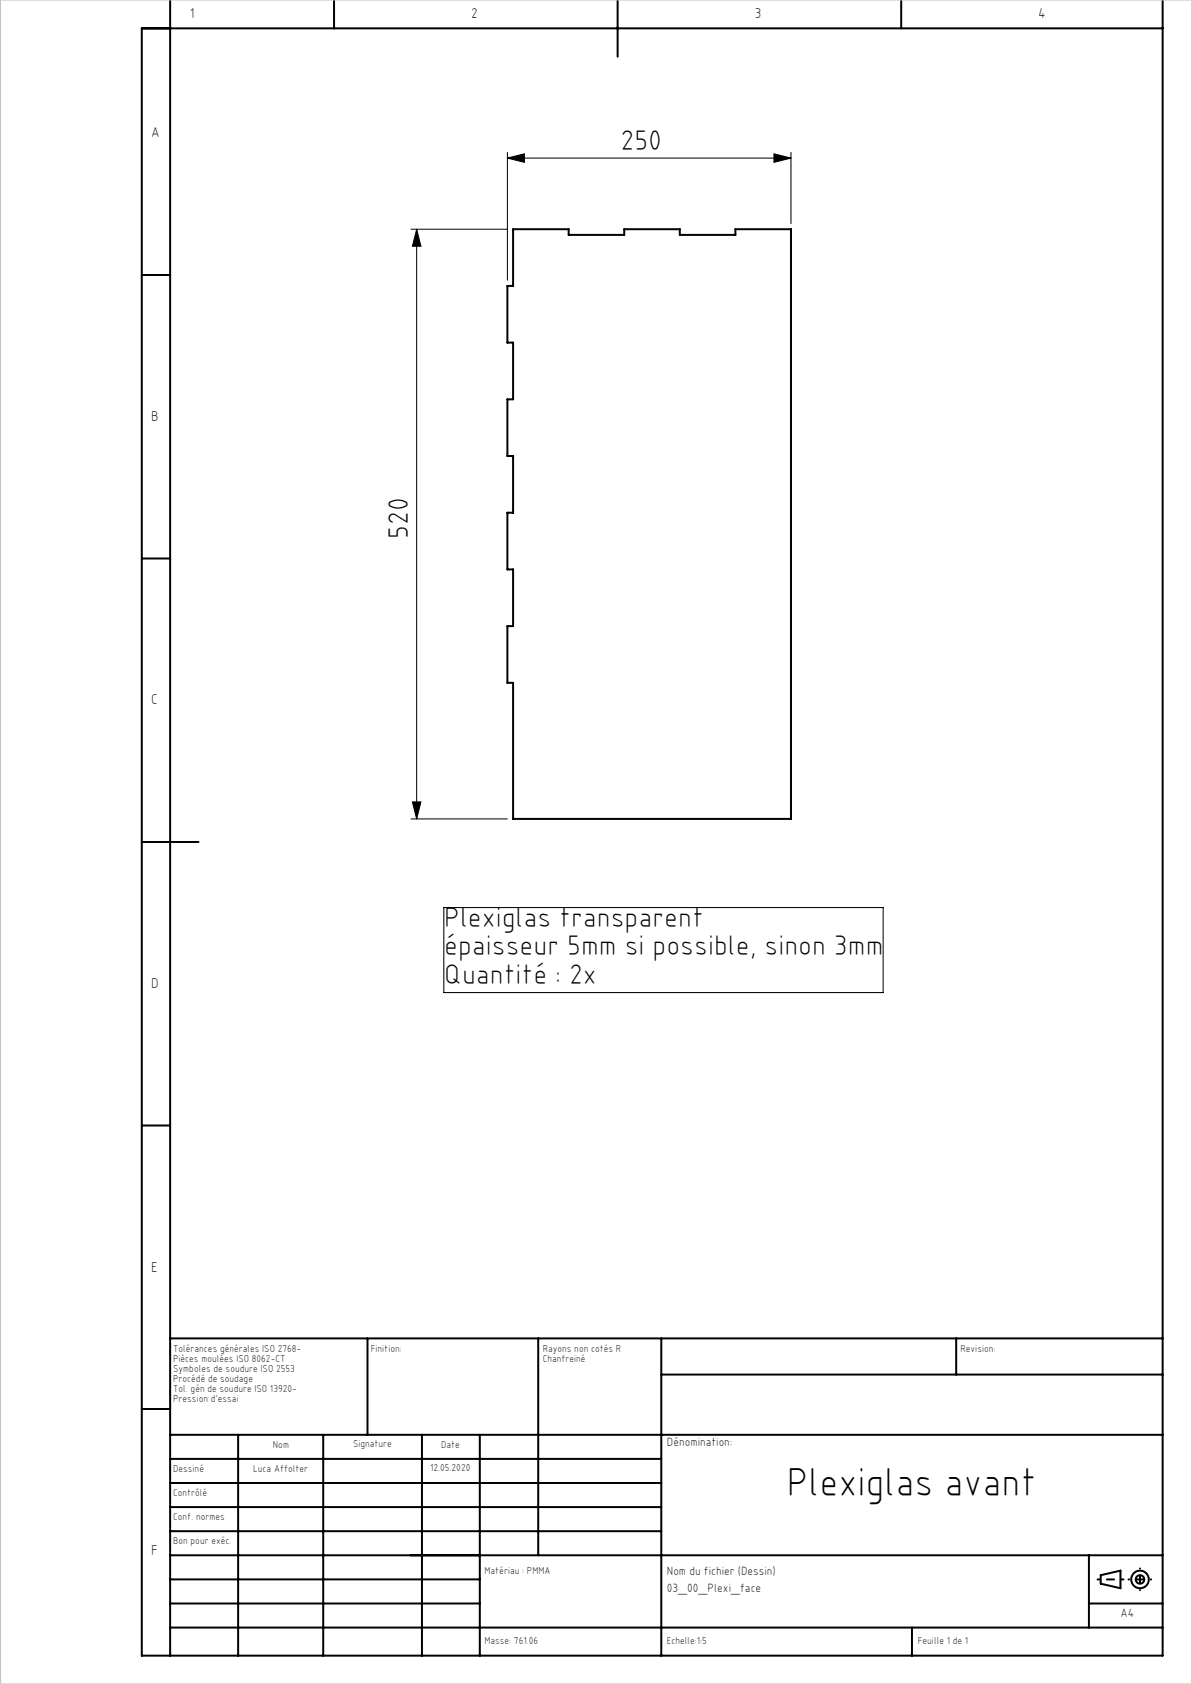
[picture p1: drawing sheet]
<svg xmlns="http://www.w3.org/2000/svg" width="210mm" height="297mm" viewBox="0 0 210 297" stroke-linecap="round" stroke-linejoin="round" font-family="sans-serif">
<g fill="none" stroke="#000" stroke-width=".35">
<path d="M30 0v292M58.9 0v5M108.9 0v10M158.9 0v5M205 0v292h-180v-287h180M25 48.5h5M90.5 40.4h9.8v1h9.8v-1h9.8v1h9.8v-1h9.8v104h-49v-24h-1v-10h1v-10h-1v-10h1v-10h-1v-10h1v-10h-1v-10h1zM25 98.5h5M25 148.5h10M25 198.5h5M30 236.1h175M64.8 236.1v17"/>
<path d="M94.9 236.1v38.2M116.6 236.1v55.9M168.6 236.1v6.3M25 248.5h5M30 253.1h175M30 257.3h86.6M42 253.1v38.9M57 253.1v38.9M74.4 253.1v38.9M84.6 253.1v38.9M116.6 242.4h88.4M30 270.1h86.6"/>
<path d="M30 265.8h86.6M30 261.6h86.6M30 278.6h54.6M30 274.3h175M192 274.3v12.8M194.1 277.8l3.5-.8v3.1l-3.5-.8zM30 287.1h175M30 282.8h54.6M160.8 287.1v4.9M192 282.8h13"/>
<circle cx="201" cy="278.6" r="1.55"/>
<circle cx="201" cy="278.6" r=".75"/>
</g>
<path d="M89.5 27.9l3-.8v1.5zM89.5 26.9v22.5M89.5 27.9h50M136.5 27.1l3 .8-3 .7zM139.5 26.9v12.5M72.5 40.4h17M73.5 40.4l.7 3h-1.5zM73.5 40.4v104M72.5 144.4h17M72.7 141.4h1.5l-.7 3zM78.3 160.1h77.4v15h-77.4z" fill="none" stroke="#000" stroke-width=".18"/>
<path d="M193.5 278.6h4.6" fill="none" stroke="#000" stroke-width=".35" stroke-dasharray="30.5 1.3 1.3 1.3" stroke-dashoffset="30.1"/>
<path d="M201 276.6v3.8" fill="none" stroke="#000" stroke-width=".35" stroke-dasharray="30.5 1.3 1.3 1.3" stroke-dashoffset="30.5"/>
<path d="M203 278.6h-4" fill="none" stroke="#000" stroke-width=".35" stroke-dasharray="30.5 1.3 1.3 1.3" stroke-dashoffset="30.4"/>
<path d="M210.1 0h-210v297h210" fill="none" stroke="#c0c0c0" stroke-width=".18"/>
<g fill="#000">
<path d="M89.5 27.9l3-.8v1.5zM136.5 27.1l3 .8-3 .7z"/>
<path d="M73.5 40.4l.7 3h-1.5zM72.7 141.4h1.5l-.7 3z"/>
</g>
<text font-size="7.1" x="138.7" y="263.8">Plexiglas avant</text>
<g font-size="5">
<text x="109.4" y="26.4">250</text>
<text x="72" y="95" transform="rotate(-90 72 95)">520</text>
<text x="78.3" y="163.5">Plexiglas transparent</text>
<text x="78.3" y="168.5">épaisseur 5mm si possible, sinon 3mm</text>
<text x="78.3" y="173.5">Quantité : 2x</text>
</g>
<g font-size="2.5">
<text x="33.5" y="3.2">1</text>
<text x="83.1" y="3.2">2</text>
<text x="133.1" y="3.2">3</text>
<text x="183.1" y="3.2">4</text>
<text x="26.7" y="24.2">A</text>
<text x="26.7" y="74.2">B</text>
<text x="26.7" y="124.2">C</text>
<text x="26.7" y="174.3">D</text>
<text x="26.7" y="224.2">E</text>
<text x="26.7" y="274.2">F</text>
</g>
<g font-size="2.1">
<text x="117.6" y="255.1">Dénomination:</text>
<text x="117.6" y="280.8">03_00_Plexi_face</text>
<text x="117.6" y="277.8">Nom du fichier (Dessin)</text>
<text x="197.6" y="285.2">A4</text>
</g>
<g font-size="1.8">
<text x="30.5" y="238.5">Tolérances générales ISO 2768-</text>
<text x="65.4" y="238.5">Finition:</text>
<text x="95.7" y="238.5">Rayons non cotés R</text>
<text x="169.3" y="238.5">Revision:</text>
<text x="30.5" y="240.3">Pièces moulées ISO 8062-CT</text>
<text x="30.5" y="242">Symboles de soudure ISO 2553</text>
<text x="30.5" y="243.8">Procédé de soudage</text>
<text x="30.5" y="245.6">Tol. gén de soudure ISO 13920-</text>
<text x="95.7" y="240.3">Chanfreiné</text>
<text x="30.5" y="247.3">Pression d'essai</text>
<text x="48.1" y="255.3">Nom</text>
<text x="62.3" y="255.3">Signature</text>
<text x="77.8" y="255.3">Date</text>
<text x="30.5" y="263.8">Contrôlé</text>
<text x="30.5" y="259.6">Dessiné</text>
<text x="44.7" y="259.6">Luca Affolter</text>
<text x="75.8" y="259.5">12.05.2020</text>
<text x="30.5" y="268.1">Conf. normes</text>
<text x="30.5" y="272.3">Bon pour exéc.</text>
<text x="85.4" y="277.6">Matériau : PMMA</text>
<text x="85.4" y="289.9">Masse: 761.06</text>
<text x="117.6" y="289.9">Echelle:1:5</text>
<text x="161.8" y="289.9">Feuille 1 de 1</text>
</g>
</svg>
